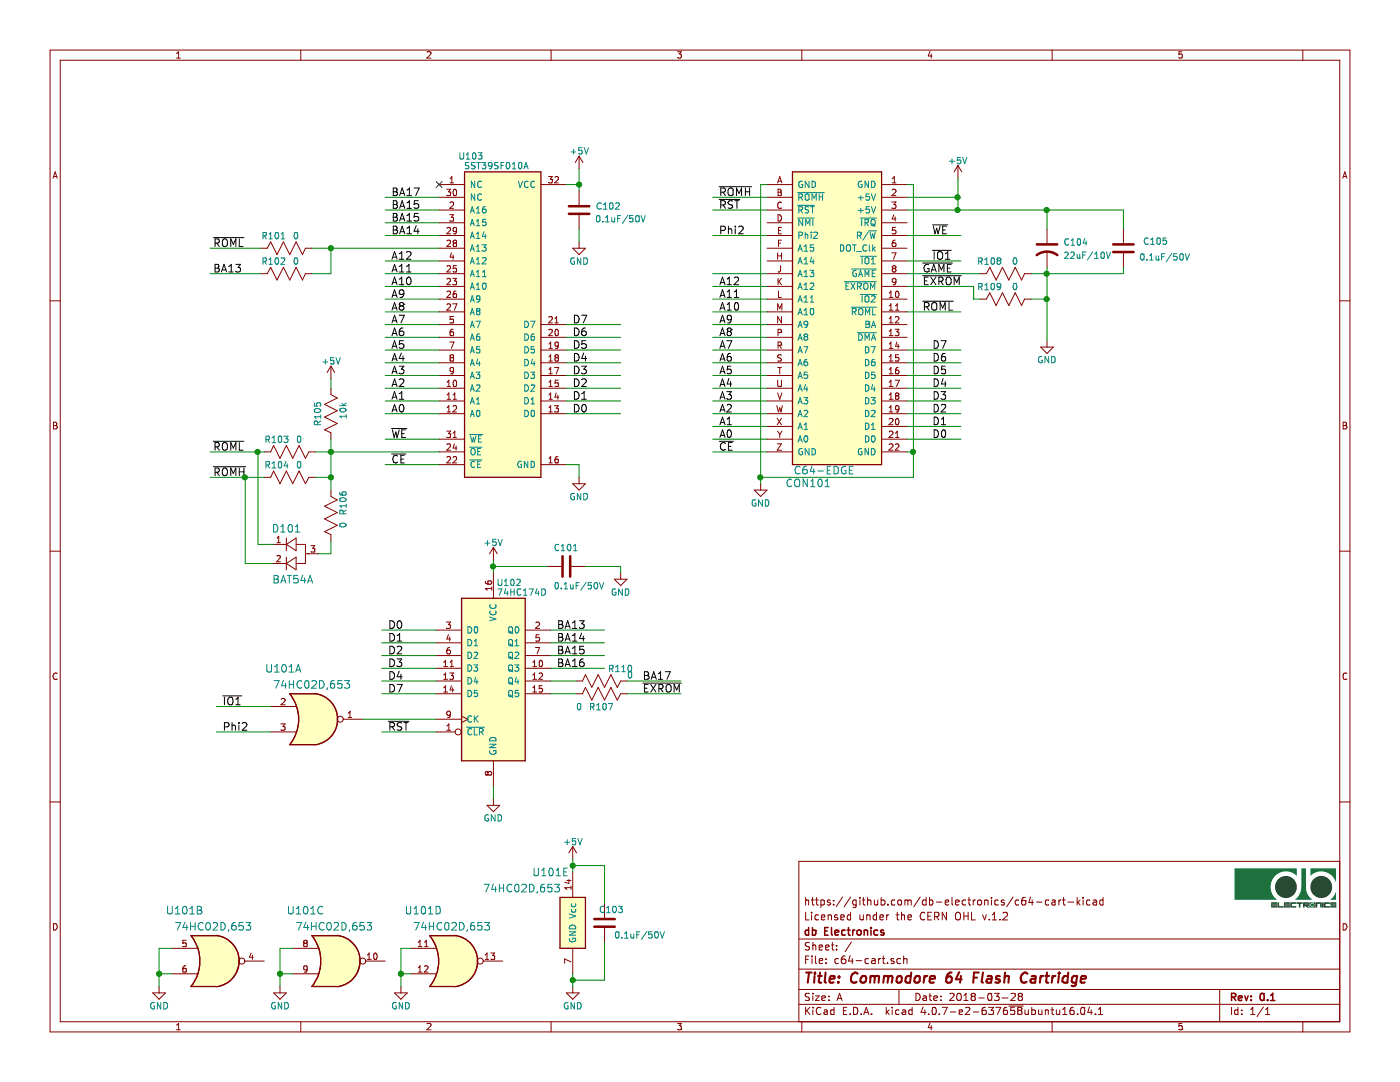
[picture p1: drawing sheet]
EESchema Schematic File Version 2
LIBS:db-connectors
LIBS:db-diodes
LIBS:db-mcu
LIBS:db-memory
LIBS:db-passives
LIBS:db-sem
LIBS:db-transistors
LIBS:db-vgparts
LIBS:power
LIBS:c64-cart-cache
EELAYER 25 0
EELAYER END
$Descr A 11000 8500
encoding utf-8
Sheet 1 1
Title "Commodore 64 Flash Cartridge"
Date "2018-03-28"
Rev "0.1"
Comp "db Electronics"
Comment1 "Licensed under the CERN OHL v.1.2"
Comment2 "https://github.com/db-electronics/c64-cart-kicad"
Comment3 ""
Comment4 ""
$EndDescr
$Comp
L SST39SF010A U103
U 1 1
P 3650 1350
F 0 "U103" H 3700 1475 50  0000 C CNN
F 1 "SST39SF010A" H 3900 1400 50  0000 C CNN
F 2 "db-smt:PLCC-32" H 4050 1875 60  0001 C CNN
F 3 "http://ww1.microchip.com/downloads/en/DeviceDoc/20005022C.pdf" H 4450 1775 60  0001 C CNN
F 4 "SST39SF010A-55-4C-NHE-ND" H 3800 1575 60  0001 C CNN "Digikey"
F 5 "IC FLASH 1MBIT 55NS 32PLCC" H 3900 1675 60  0001 C CNN "Description"
	1    3650 1350
	1    0    0    -1  
$EndComp
$Comp
L 74HC174D U102
U 1 1
P 3625 4700
F 0 "U102" H 4000 4825 50  0000 C CNN
F 1 "74HC174D" H 4100 4750 50  0000 C CNN
F 2 "db-smt:SOIC-16" H 3950 4925 50  0001 C CNN
F 3 "https://toshiba.semicon-storage.com/info/docget.jsp?did=37228&prodName=74HC174D" H 5350 5200 50  0001 C CNN
F 4 "74HC174DCT-ND" H 4025 5000 60  0001 C CNN "Digikey"
F 5 "IC D-TYPE POS TRG SNGL 16SOIC" H 4425 5100 60  0001 C CNN "Description"
	1    3625 4700
	1    0    0    -1  
$EndComp
$Comp
L C64-EDGE CON101
U 1 1
P 6225 3650
F 0 "CON101" H 6350 3800 60  0000 C CNN
F 1 "C64-EDGE" H 6475 3700 60  0000 C CNN
F 2 "db-smt:C64-EDGE" H 6750 4375 60  0001 C CNN
F 3 "" H 6450 4075 60  0001 C CNN
F 4 "#ND" H 6425 4175 60  0001 C CNN "Digikey"
F 5 "C64 PCB Edge Connection" H 6925 4275 60  0001 C CNN "Description"
	1    6225 3650
	1    0    0    1   
$EndComp
Text Label 3075 1750 0    60   ~ 0
BA15
Text Label 3075 1850 0    60   ~ 0
BA14
Text Label 3075 2050 0    60   ~ 0
A12
Text Label 3075 2150 0    60   ~ 0
A11
Text Label 3075 2250 0    60   ~ 0
A10
Text Label 3075 2350 0    60   ~ 0
A9
Text Label 3075 2450 0    60   ~ 0
A8
Text Label 3075 2550 0    60   ~ 0
A7
Text Label 3075 2650 0    60   ~ 0
A6
Text Label 3075 2750 0    60   ~ 0
A5
Text Label 3075 2850 0    60   ~ 0
A4
Text Label 3075 2950 0    60   ~ 0
A3
Text Label 3075 3050 0    60   ~ 0
A2
Text Label 3075 3150 0    60   ~ 0
A1
Text Label 3075 3250 0    60   ~ 0
A0
Text Label 4375 5250 0    60   ~ 0
BA16
Text Label 4375 5150 0    60   ~ 0
BA15
Text Label 4375 5050 0    60   ~ 0
BA14
Text Label 4375 4950 0    60   ~ 0
BA13
Text Label 3050 5250 0    60   ~ 0
D3
Text Label 3050 5150 0    60   ~ 0
D2
Text Label 3050 5050 0    60   ~ 0
D1
Text Label 3050 4950 0    60   ~ 0
D0
Text Label 3050 5450 0    60   ~ 0
D7
NoConn ~ 3450 1450
$Comp
L GND #PWR01
U 1 1
P 3875 6275
F 0 "#PWR01" H 3875 6025 50  0001 C CNN
F 1 "GND" H 3875 6125 50  0000 C CNN
F 2 "" H 3875 6275 50  0001 C CNN
F 3 "" H 3875 6275 50  0001 C CNN
	1    3875 6275
	1    0    0    -1  
$EndComp
Text Label 4500 2550 0    60   ~ 0
D7
Text Label 4500 2650 0    60   ~ 0
D6
Text Label 4500 2750 0    60   ~ 0
D5
Text Label 4500 2850 0    60   ~ 0
D4
Text Label 4500 2950 0    60   ~ 0
D3
Text Label 4500 3050 0    60   ~ 0
D2
Text Label 4500 3150 0    60   ~ 0
D1
Text Label 4500 3250 0    60   ~ 0
D0
Text Label 5650 2250 0    60   ~ 0
A12
Text Label 5650 2350 0    60   ~ 0
A11
Text Label 5650 2450 0    60   ~ 0
A10
Text Label 5650 2550 0    60   ~ 0
A9
Text Label 5650 2650 0    60   ~ 0
A8
Text Label 5650 2750 0    60   ~ 0
A7
Text Label 5650 2850 0    60   ~ 0
A6
Text Label 5650 2950 0    60   ~ 0
A5
Text Label 5650 3050 0    60   ~ 0
A4
Text Label 5650 3150 0    60   ~ 0
A3
Text Label 5650 3250 0    60   ~ 0
A2
Text Label 5650 3350 0    60   ~ 0
A1
Text Label 5650 3450 0    60   ~ 0
A0
Text Label 7325 2750 0    60   ~ 0
D7
Text Label 7325 2850 0    60   ~ 0
D6
Text Label 7325 2950 0    60   ~ 0
D5
Text Label 7325 3050 0    60   ~ 0
D4
Text Label 7325 3150 0    60   ~ 0
D3
Text Label 7325 3250 0    60   ~ 0
D2
Text Label 7325 3350 0    60   ~ 0
D1
Text Label 7325 3450 0    60   ~ 0
D0
Text Label 7325 1850 0    60   ~ 0
~WE
Text Label 3075 3450 0    60   ~ 0
~WE
Text Label 7250 2450 0    60   ~ 0
~ROML
Text Label 1675 3550 0    60   ~ 0
~ROML
Text Label 7250 2250 0    60   ~ 0
~EXROM
Text Label 5650 3550 0    60   ~ 0
~CE
Text Label 3075 3650 0    60   ~ 0
~CE
$Comp
L GND #PWR02
U 1 1
P 5975 3800
F 0 "#PWR02" H 5975 3550 50  0001 C CNN
F 1 "GND" H 5975 3650 50  0000 C CNN
F 2 "" H 5975 3800 50  0001 C CNN
F 3 "" H 5975 3800 50  0001 C CNN
	1    5975 3800
	1    0    0    -1  
$EndComp
$Comp
L +5V #PWR03
U 1 1
P 7525 1400
F 0 "#PWR03" H 7525 1250 50  0001 C CNN
F 1 "+5V" H 7525 1540 50  0000 C CNN
F 2 "" H 7525 1400 50  0001 C CNN
F 3 "" H 7525 1400 50  0001 C CNN
	1    7525 1400
	1    0    0    -1  
$EndComp
Text Label 5650 1850 0    60   ~ 0
Phi2
Text Label 1750 5750 0    60   ~ 0
Phi2
Text Label 5650 1650 0    60   ~ 0
~RST
Text Label 3050 5750 0    60   ~ 0
~RST
$Comp
L 74HC02D,653 U101
U 1 1
P 2275 5450
F 0 "U101" H 2225 5650 60  0000 C CNN
F 1 "74HC02D,653" H 2450 5525 60  0000 C CNN
F 2 "db-smt:SOIC-14" H 2650 5750 60  0001 C CNN
F 3 "https://assets.nexperia.com/documents/data-sheet/74HC_HCT02.pdf" H 3875 5850 60  0001 C CNN
F 4 "1727-2774-1-ND" H 2700 5950 60  0001 C CNN "Digikey"
F 5 "IC GATE NOR 4CH 2-INP 14-SO" H 3025 6050 60  0001 C CNN "Description"
	1    2275 5450
	1    0    0    -1  
$EndComp
Text Label 7325 2050 0    60   ~ 0
~IO1
Text Label 1750 5550 0    60   ~ 0
~IO1
Text Label 5050 5450 0    60   ~ 0
~EXROM
$Comp
L GND #PWR04
U 1 1
P 4550 3750
F 0 "#PWR04" H 4550 3500 50  0001 C CNN
F 1 "GND" H 4550 3600 50  0000 C CNN
F 2 "" H 4550 3750 50  0001 C CNN
F 3 "" H 4550 3750 50  0001 C CNN
	1    4550 3750
	1    0    0    -1  
$EndComp
$Comp
L +5V #PWR05
U 1 1
P 3875 4400
F 0 "#PWR05" H 3875 4250 50  0001 C CNN
F 1 "+5V" H 3875 4540 50  0000 C CNN
F 2 "" H 3875 4400 50  0001 C CNN
F 3 "" H 3875 4400 50  0001 C CNN
	1    3875 4400
	1    0    0    -1  
$EndComp
$Comp
L CP_1206 C104
U 1 1
P 8225 1950
F 0 "C104" H 8355 2000 50  0000 L CNN
F 1 "22uF/10V" H 8355 1895 50  0000 L CNN
F 2 "db-smt:1206_P" H 8525 1800 30  0001 C CNN
F 3 "" H 8355 2000 60  0000 C CNN
F 4 "490-5309-1-ND" H 8455 2100 60  0001 C CNN "Digikey"
F 5 "CAP CER 22UF 10V X7R 1206" H 8450 2200 60  0001 C CNN "Description"
	1    8225 1950
	1    0    0    -1  
$EndComp
$Comp
L C_0603 C105
U 1 1
P 8825 1950
F 0 "C105" H 8475 1900 50  0000 L CNN
F 1 "0.1uF/50V" H 8300 2025 50  0000 L CNN
F 2 "db-smt:0603" H 9325 1850 30  0001 C CNN
F 3 "" H 8850 2050 60  0001 C CNN
F 4 "445-5666-1-ND" H 9250 1925 60  0001 C CNN "Digikey"
F 5 "CAP CER 0.1UF 50V X7R 0603" H 9250 2025 60  0001 C CNN "Description"
	1    8825 1950
	-1   0    0    1   
$EndComp
$Comp
L GND #PWR06
U 1 1
P 8225 2675
F 0 "#PWR06" H 8225 2425 50  0001 C CNN
F 1 "GND" H 8225 2525 50  0000 C CNN
F 2 "" H 8225 2675 50  0001 C CNN
F 3 "" H 8225 2675 50  0001 C CNN
	1    8225 2675
	1    0    0    -1  
$EndComp
$Comp
L +5V #PWR07
U 1 1
P 4550 1325
F 0 "#PWR07" H 4550 1175 50  0001 C CNN
F 1 "+5V" H 4550 1465 50  0000 C CNN
F 2 "" H 4550 1325 50  0001 C CNN
F 3 "" H 4550 1325 50  0001 C CNN
	1    4550 1325
	1    0    0    -1  
$EndComp
$Comp
L C_0603 C102
U 1 1
P 4550 1650
F 0 "C102" H 4225 1625 50  0000 L CNN
F 1 "0.1uF/50V" H 4025 1725 50  0000 L CNN
F 2 "db-smt:0603" H 5050 1550 30  0001 C CNN
F 3 "" H 4575 1750 60  0001 C CNN
F 4 "445-5666-1-ND" H 4975 1625 60  0001 C CNN "Digikey"
F 5 "CAP CER 0.1UF 50V X7R 0603" H 4975 1725 60  0001 C CNN "Description"
	1    4550 1650
	-1   0    0    1   
$EndComp
$Comp
L GND #PWR08
U 1 1
P 4550 1900
F 0 "#PWR08" H 4550 1650 50  0001 C CNN
F 1 "GND" H 4550 1750 50  0000 C CNN
F 2 "" H 4550 1900 50  0001 C CNN
F 3 "" H 4550 1900 50  0001 C CNN
	1    4550 1900
	1    0    0    -1  
$EndComp
$Comp
L C_0603 C101
U 1 1
P 4450 4450
F 0 "C101" V 4300 4350 50  0000 L CNN
F 1 "0.1uF/50V" V 4600 4350 50  0000 L CNN
F 2 "db-smt:0603" H 4950 4350 30  0001 C CNN
F 3 "" H 4475 4550 60  0001 C CNN
F 4 "445-5666-1-ND" H 4875 4425 60  0001 C CNN "Digikey"
F 5 "CAP CER 0.1UF 50V X7R 0603" H 4875 4525 60  0001 C CNN "Description"
	1    4450 4450
	0    1    1    0   
$EndComp
$Comp
L GND #PWR09
U 1 1
P 4875 4500
F 0 "#PWR09" H 4875 4250 50  0001 C CNN
F 1 "GND" H 4875 4350 50  0000 C CNN
F 2 "" H 4875 4500 50  0001 C CNN
F 3 "" H 4875 4500 50  0001 C CNN
	1    4875 4500
	1    0    0    -1  
$EndComp
Wire Wire Line
	2450 1950 3450 1950
Wire Wire Line
	3450 1850 3025 1850
Wire Wire Line
	3025 1750 3450 1750
Wire Wire Line
	3450 1650 3025 1650
Wire Wire Line
	3450 2350 3025 2350
Wire Wire Line
	3450 2250 3025 2250
Wire Wire Line
	3025 2150 3450 2150
Wire Wire Line
	3450 2050 3025 2050
Wire Wire Line
	3450 2750 3025 2750
Wire Wire Line
	3450 2650 3025 2650
Wire Wire Line
	3025 2550 3450 2550
Wire Wire Line
	3450 2450 3025 2450
Wire Wire Line
	3450 3150 3025 3150
Wire Wire Line
	3450 3050 3025 3050
Wire Wire Line
	3025 2950 3450 2950
Wire Wire Line
	3450 2850 3025 2850
Wire Wire Line
	3450 3250 3025 3250
Wire Wire Line
	4750 5250 4325 5250
Wire Wire Line
	4750 5150 4325 5150
Wire Wire Line
	4325 5050 4750 5050
Wire Wire Line
	4750 4950 4325 4950
Wire Wire Line
	3425 5250 3000 5250
Wire Wire Line
	3425 5150 3000 5150
Wire Wire Line
	3000 5050 3425 5050
Wire Wire Line
	3425 4950 3000 4950
Wire Wire Line
	3425 5450 3000 5450
Wire Wire Line
	7125 2250 7650 2250
Wire Wire Line
	3875 6175 3875 6275
Wire Wire Line
	4875 2750 4450 2750
Wire Wire Line
	4875 2650 4450 2650
Wire Wire Line
	4450 2550 4875 2550
Wire Wire Line
	4875 3150 4450 3150
Wire Wire Line
	4875 3050 4450 3050
Wire Wire Line
	4450 2950 4875 2950
Wire Wire Line
	4875 2850 4450 2850
Wire Wire Line
	4875 3250 4450 3250
Wire Wire Line
	6025 2550 5600 2550
Wire Wire Line
	6025 2450 5600 2450
Wire Wire Line
	5600 2350 6025 2350
Wire Wire Line
	6025 2250 5600 2250
Wire Wire Line
	6025 2950 5600 2950
Wire Wire Line
	6025 2850 5600 2850
Wire Wire Line
	5600 2750 6025 2750
Wire Wire Line
	6025 2650 5600 2650
Wire Wire Line
	6025 3350 5600 3350
Wire Wire Line
	6025 3250 5600 3250
Wire Wire Line
	5600 3150 6025 3150
Wire Wire Line
	6025 3050 5600 3050
Wire Wire Line
	6025 3450 5600 3450
Wire Wire Line
	7550 2950 7125 2950
Wire Wire Line
	7550 2850 7125 2850
Wire Wire Line
	7125 2750 7550 2750
Wire Wire Line
	7550 3350 7125 3350
Wire Wire Line
	7550 3250 7125 3250
Wire Wire Line
	7125 3150 7550 3150
Wire Wire Line
	7550 3050 7125 3050
Wire Wire Line
	7550 3450 7125 3450
Wire Wire Line
	7125 1850 7550 1850
Wire Wire Line
	3025 3450 3450 3450
Wire Wire Line
	7125 2450 7550 2450
Wire Wire Line
	2475 3550 3450 3550
Wire Wire Line
	6025 3550 5600 3550
Wire Wire Line
	3450 3650 3025 3650
Wire Wire Line
	5975 1450 5975 3800
Wire Wire Line
	5975 1450 6025 1450
Connection ~ 5975 3750
Wire Wire Line
	7125 1450 7175 1450
Wire Wire Line
	7175 1450 7175 3750
Wire Wire Line
	7175 3750 5975 3750
Wire Wire Line
	7125 3550 7175 3550
Connection ~ 7175 3550
Wire Wire Line
	7525 1400 7525 1650
Wire Wire Line
	7525 1550 7125 1550
Wire Wire Line
	7125 1650 8825 1650
Connection ~ 7525 1550
Wire Wire Line
	6025 1850 5600 1850
Wire Wire Line
	2125 5750 1700 5750
Wire Wire Line
	6025 1650 5600 1650
Wire Wire Line
	3425 5750 3000 5750
Wire Wire Line
	7125 2050 7550 2050
Wire Wire Line
	1700 5550 2125 5550
Wire Wire Line
	4925 5450 5350 5450
Wire Wire Line
	4450 3650 4550 3650
Wire Wire Line
	4550 3650 4550 3750
Wire Wire Line
	3875 4400 3875 4500
Wire Wire Line
	8825 1650 8825 1800
Connection ~ 7525 1650
Wire Wire Line
	8225 1650 8225 1800
Connection ~ 8225 1650
Wire Wire Line
	8225 2100 8225 2675
Wire Wire Line
	8825 2150 8825 2100
Wire Wire Line
	8100 2150 8825 2150
Connection ~ 8225 2150
Wire Wire Line
	4550 1325 4550 1500
Wire Wire Line
	4450 1450 4550 1450
Connection ~ 4550 1450
Wire Wire Line
	4550 1900 4550 1800
Wire Wire Line
	4300 4450 3875 4450
Connection ~ 3875 4450
Wire Wire Line
	4600 4450 4875 4450
Wire Wire Line
	4875 4450 4875 4500
$Comp
L 74HC02D,653 U101
U 2 1
P 1500 7350
F 0 "U101" H 1450 7550 60  0000 C CNN
F 1 "74HC02D,653" H 1675 7425 60  0000 C CNN
F 2 "db-smt:SOIC-14" H 1875 7650 60  0001 C CNN
F 3 "https://assets.nexperia.com/documents/data-sheet/74HC_HCT02.pdf" H 3100 7750 60  0001 C CNN
F 4 "1727-2774-1-ND" H 1925 7850 60  0001 C CNN "Digikey"
F 5 "IC GATE NOR 4CH 2-INP 14-SO" H 2250 7950 60  0001 C CNN "Description"
	2    1500 7350
	1    0    0    -1  
$EndComp
$Comp
L 74HC02D,653 U101
U 3 1
P 2450 7350
F 0 "U101" H 2400 7550 60  0000 C CNN
F 1 "74HC02D,653" H 2625 7425 60  0000 C CNN
F 2 "db-smt:SOIC-14" H 2825 7650 60  0001 C CNN
F 3 "https://assets.nexperia.com/documents/data-sheet/74HC_HCT02.pdf" H 4050 7750 60  0001 C CNN
F 4 "1727-2774-1-ND" H 2875 7850 60  0001 C CNN "Digikey"
F 5 "IC GATE NOR 4CH 2-INP 14-SO" H 3200 7950 60  0001 C CNN "Description"
	3    2450 7350
	1    0    0    -1  
$EndComp
$Comp
L 74HC02D,653 U101
U 4 1
P 3375 7350
F 0 "U101" H 3325 7550 60  0000 C CNN
F 1 "74HC02D,653" H 3550 7425 60  0000 C CNN
F 2 "db-smt:SOIC-14" H 3750 7650 60  0001 C CNN
F 3 "https://assets.nexperia.com/documents/data-sheet/74HC_HCT02.pdf" H 4975 7750 60  0001 C CNN
F 4 "1727-2774-1-ND" H 3800 7850 60  0001 C CNN "Digikey"
F 5 "IC GATE NOR 4CH 2-INP 14-SO" H 4125 7950 60  0001 C CNN "Description"
	4    3375 7350
	1    0    0    -1  
$EndComp
$Comp
L 74HC02D,653 U101
U 5 1
P 4400 7050
F 0 "U101" H 4325 7250 60  0000 C CNN
F 1 "74HC02D,653" H 4100 7125 60  0000 C CNN
F 2 "db-smt:SOIC-14" H 4775 7350 60  0001 C CNN
F 3 "https://assets.nexperia.com/documents/data-sheet/74HC_HCT02.pdf" H 6000 7450 60  0001 C CNN
F 4 "1727-2774-1-ND" H 4825 7550 60  0001 C CNN "Digikey"
F 5 "IC GATE NOR 4CH 2-INP 14-SO" H 5150 7650 60  0001 C CNN "Description"
	5    4400 7050
	1    0    0    -1  
$EndComp
$Comp
L C_0603 C103
U 1 1
P 4750 7250
F 0 "C103" H 4600 7150 50  0000 L CNN
F 1 "0.1uF/50V" H 4275 7350 50  0000 L CNN
F 2 "db-smt:0603" H 5250 7150 30  0001 C CNN
F 3 "" H 4775 7350 60  0001 C CNN
F 4 "445-5666-1-ND" H 5175 7225 60  0001 C CNN "Digikey"
F 5 "CAP CER 0.1UF 50V X7R 0603" H 5175 7325 60  0001 C CNN "Description"
	1    4750 7250
	-1   0    0    1   
$EndComp
$Comp
L GND #PWR010
U 1 1
P 1250 7750
F 0 "#PWR010" H 1250 7500 50  0001 C CNN
F 1 "GND" H 1250 7600 50  0000 C CNN
F 2 "" H 1250 7750 50  0001 C CNN
F 3 "" H 1250 7750 50  0001 C CNN
	1    1250 7750
	1    0    0    -1  
$EndComp
$Comp
L GND #PWR011
U 1 1
P 2200 7750
F 0 "#PWR011" H 2200 7500 50  0001 C CNN
F 1 "GND" H 2200 7600 50  0000 C CNN
F 2 "" H 2200 7750 50  0001 C CNN
F 3 "" H 2200 7750 50  0001 C CNN
	1    2200 7750
	1    0    0    -1  
$EndComp
$Comp
L GND #PWR012
U 1 1
P 3150 7750
F 0 "#PWR012" H 3150 7500 50  0001 C CNN
F 1 "GND" H 3150 7600 50  0000 C CNN
F 2 "" H 3150 7750 50  0001 C CNN
F 3 "" H 3150 7750 50  0001 C CNN
	1    3150 7750
	1    0    0    -1  
$EndComp
$Comp
L GND #PWR013
U 1 1
P 4500 7750
F 0 "#PWR013" H 4500 7500 50  0001 C CNN
F 1 "GND" H 4500 7600 50  0000 C CNN
F 2 "" H 4500 7750 50  0001 C CNN
F 3 "" H 4500 7750 50  0001 C CNN
	1    4500 7750
	1    0    0    -1  
$EndComp
$Comp
L +5V #PWR014
U 1 1
P 4500 6750
F 0 "#PWR014" H 4500 6600 50  0001 C CNN
F 1 "+5V" H 4500 6890 50  0000 C CNN
F 2 "" H 4500 6750 50  0001 C CNN
F 3 "" H 4500 6750 50  0001 C CNN
	1    4500 6750
	1    0    0    -1  
$EndComp
Wire Wire Line
	4500 6750 4500 6850
Wire Wire Line
	4500 7650 4500 7750
Wire Wire Line
	4750 7400 4750 7700
Wire Wire Line
	4750 7700 4500 7700
Connection ~ 4500 7700
Wire Wire Line
	4750 7100 4750 6800
Wire Wire Line
	4750 6800 4500 6800
Connection ~ 4500 6800
Wire Wire Line
	1250 7450 1250 7750
Wire Wire Line
	1250 7450 1350 7450
Wire Wire Line
	1350 7650 1250 7650
Connection ~ 1250 7650
Wire Wire Line
	2200 7450 2200 7750
Wire Wire Line
	2200 7450 2300 7450
Wire Wire Line
	2300 7650 2200 7650
Connection ~ 2200 7650
Wire Wire Line
	3150 7450 3150 7750
Wire Wire Line
	3150 7450 3225 7450
Wire Wire Line
	3225 7650 3150 7650
Connection ~ 3150 7650
$Comp
L R_0603 R107
U 1 1
P 4725 5450
F 0 "R107" V 4825 5450 50  0000 C CNN
F 1 "0" V 4825 5275 50  0000 C CNN
F 2 "db-smt:0603" H 5025 5350 30  0001 C CNN
F 3 "" H 4825 5450 30  0001 C CNN
F 4 "RMCF0603ZT0R00CT-ND" H 4975 5425 60  0001 C CNN "Digikey"
F 5 "RES 0.0 OHM 1/10W JUMP 0603" H 4975 5525 60  0001 C CNN "Description"
	1    4725 5450
	0    1    1    0   
$EndComp
Wire Wire Line
	4525 5450 4325 5450
$Comp
L R_0603 R103
U 1 1
P 2275 3550
F 0 "R103" V 2175 3450 50  0000 C CNN
F 1 "0" V 2175 3625 50  0000 C CNN
F 2 "db-smt:0603" H 2575 3450 30  0001 C CNN
F 3 "" H 2375 3550 30  0001 C CNN
F 4 "RMCF0603ZT0R00CT-ND" H 2525 3525 60  0001 C CNN "Digikey"
F 5 "RES 0.0 OHM 1/10W JUMP 0603" H 2525 3625 60  0001 C CNN "Description"
	1    2275 3550
	0    1    1    0   
$EndComp
$Comp
L R_0603 R105
U 1 1
P 2600 3250
F 0 "R105" V 2700 3250 50  0000 C CNN
F 1 "10k" V 2500 3225 50  0000 C CNN
F 2 "db-smt:0603" H 2900 3150 30  0001 C CNN
F 3 "" H 2700 3250 30  0001 C CNN
F 4 "P10.0KHCT-ND" H 2850 3225 60  0001 C CNN "Digikey"
F 5 "RES 10.0K OHM 1/10W 1% 0603 SMD" H 2850 3325 60  0001 C CNN "Description"
	1    2600 3250
	-1   0    0    1   
$EndComp
$Comp
L +5V #PWR015
U 1 1
P 2600 2975
F 0 "#PWR015" H 2600 2825 50  0001 C CNN
F 1 "+5V" H 2600 3115 50  0000 C CNN
F 2 "" H 2600 2975 50  0001 C CNN
F 3 "" H 2600 2975 50  0001 C CNN
	1    2600 2975
	1    0    0    -1  
$EndComp
Wire Wire Line
	2600 2975 2600 3050
Wire Wire Line
	2600 3450 2600 3850
Connection ~ 2600 3550
Wire Wire Line
	1650 3550 2075 3550
Wire Wire Line
	6025 1550 5600 1550
Text Label 5650 1550 0    60   ~ 0
~ROMH
Text Label 1675 3750 0    60   ~ 0
~ROMH
$Comp
L R_0603 R104
U 1 1
P 2275 3750
F 0 "R104" V 2175 3650 50  0000 C CNN
F 1 "0" V 2175 3825 50  0000 C CNN
F 2 "db-smt:0603" H 2575 3650 30  0001 C CNN
F 3 "" H 2375 3750 30  0001 C CNN
F 4 "RMCF0603ZT0R00CT-ND" H 2525 3725 60  0001 C CNN "Digikey"
F 5 "RES 0.0 OHM 1/10W JUMP 0603" H 2525 3825 60  0001 C CNN "Description"
	1    2275 3750
	0    1    1    0   
$EndComp
Wire Wire Line
	1650 3750 2075 3750
Wire Wire Line
	2600 3750 2475 3750
Wire Wire Line
	6025 2150 5600 2150
Wire Wire Line
	7125 2150 7700 2150
Text Label 7250 2150 0    60   ~ 0
~GAME
$Comp
L R_0603 R108
U 1 1
P 7900 2150
F 0 "R108" V 7800 2025 50  0000 C CNN
F 1 "0" V 7800 2225 50  0000 C CNN
F 2 "db-smt:0603" H 8200 2050 30  0001 C CNN
F 3 "" H 8000 2150 30  0001 C CNN
F 4 "RMCF0603ZT0R00CT-ND" H 8150 2125 60  0001 C CNN "Digikey"
F 5 "RES 0.0 OHM 1/10W JUMP 0603" H 8150 2225 60  0001 C CNN "Description"
	1    7900 2150
	0    1    1    0   
$EndComp
Wire Wire Line
	7700 2350 7650 2350
Wire Wire Line
	7650 2350 7650 2250
Wire Wire Line
	8100 2350 8225 2350
Connection ~ 8225 2350
Connection ~ 2600 3750
Wire Wire Line
	2150 4275 2025 4275
Wire Wire Line
	2025 4275 2025 3550
Connection ~ 2025 3550
Wire Wire Line
	2150 4425 1925 4425
Wire Wire Line
	1925 4425 1925 3750
Connection ~ 1925 3750
$Comp
L R_0603 R101
U 1 1
P 2250 1950
F 0 "R101" V 2150 1850 50  0000 C CNN
F 1 "0" V 2150 2025 50  0000 C CNN
F 2 "db-smt:0603" H 2550 1850 30  0001 C CNN
F 3 "" H 2350 1950 30  0001 C CNN
F 4 "RMCF0603ZT0R00CT-ND" H 2500 1925 60  0001 C CNN "Digikey"
F 5 "RES 0.0 OHM 1/10W JUMP 0603" H 2500 2025 60  0001 C CNN "Description"
	1    2250 1950
	0    1    1    0   
$EndComp
$Comp
L R_0603 R102
U 1 1
P 2250 2150
F 0 "R102" V 2150 2050 50  0000 C CNN
F 1 "0" V 2150 2225 50  0000 C CNN
F 2 "db-smt:0603" H 2550 2050 30  0001 C CNN
F 3 "" H 2350 2150 30  0001 C CNN
F 4 "RMCF0603ZT0R00CT-ND" H 2500 2125 60  0001 C CNN "Digikey"
F 5 "RES 0.0 OHM 1/10W JUMP 0603" H 2500 2225 60  0001 C CNN "Description"
	1    2250 2150
	0    1    1    0   
$EndComp
$Comp
L R_0603 R109
U 1 1
P 7900 2350
F 0 "R109" V 7800 2225 50  0000 C CNN
F 1 "0" V 7800 2425 50  0000 C CNN
F 2 "db-smt:0603" H 8200 2250 30  0001 C CNN
F 3 "" H 8000 2350 30  0001 C CNN
F 4 "RMCF0603ZT0R00CT-ND" H 8150 2325 60  0001 C CNN "Digikey"
F 5 "RES 0.0 OHM 1/10W JUMP 0603" H 8150 2425 60  0001 C CNN "Description"
	1    7900 2350
	0    1    1    0   
$EndComp
Wire Wire Line
	2450 2150 2600 2150
Wire Wire Line
	2600 2150 2600 1950
Connection ~ 2600 1950
Wire Wire Line
	2050 1950 1650 1950
Wire Wire Line
	2050 2150 1650 2150
Text Label 1675 1950 0    60   ~ 0
~ROML
Text Label 1675 2150 0    60   ~ 0
BA13
$Comp
L R_0603 R106
U 1 1
P 2600 4050
F 0 "R106" V 2500 3950 50  0000 C CNN
F 1 "0" V 2500 4125 50  0000 C CNN
F 2 "db-smt:0603" H 2900 3950 30  0001 C CNN
F 3 "" H 2700 4050 30  0001 C CNN
F 4 "RMCF0603ZT0R00CT-ND" H 2850 4025 60  0001 C CNN "Digikey"
F 5 "RES 0.0 OHM 1/10W JUMP 0603" H 2850 4125 60  0001 C CNN "Description"
	1    2600 4050
	-1   0    0    1   
$EndComp
Wire Wire Line
	2500 4350 2600 4350
Wire Wire Line
	2600 4350 2600 4250
$Comp
L BAT54A D101
U 1 1
P 2225 4275
F 0 "D101" H 2250 4400 60  0000 C CNN
F 1 "BAT54A" H 2300 4000 60  0000 C CNN
F 2 "db-smt:SOT23" H 2525 4600 60  0001 C CNN
F 3 "https://www.fairchildsemi.com/datasheets/BA/BAT54.pdf" H 3525 4775 60  0001 C CNN
F 4 "BAT54AFSCT-ND" H 2575 4675 60  0001 C CNN "Digikey"
F 5 "DIODE ARRAY SCHOTTKY 30V SOT23-3" H 3075 4500 60  0001 C CNN "Description"
	1    2225 4275
	1    0    0    -1  
$EndComp
Wire Wire Line
	2850 5650 3425 5650
Text Label 3050 5350 0    60   ~ 0
D4
Wire Wire Line
	3425 5350 3000 5350
Text Label 5050 5350 0    60   ~ 0
BA17
Wire Wire Line
	4925 5350 5350 5350
$Comp
L R_0603 R110
U 1 1
P 4725 5350
F 0 "R110" V 4625 5500 50  0000 C CNN
F 1 "0" V 4675 5575 50  0000 C CNN
F 2 "db-smt:0603" H 5025 5250 30  0001 C CNN
F 3 "" H 4825 5350 30  0001 C CNN
F 4 "RMCF0603ZT0R00CT-ND" H 4975 5325 60  0001 C CNN "Digikey"
F 5 "RES 0.0 OHM 1/10W JUMP 0603" H 4975 5425 60  0001 C CNN "Description"
	1    4725 5350
	0    1    1    0   
$EndComp
Wire Wire Line
	4525 5350 4325 5350
Text Label 3075 1550 0    60   ~ 0
BA17
Text Label 3075 1650 0    60   ~ 0
BA15
Wire Wire Line
	3450 1550 3025 1550
$EndSCHEMATC
